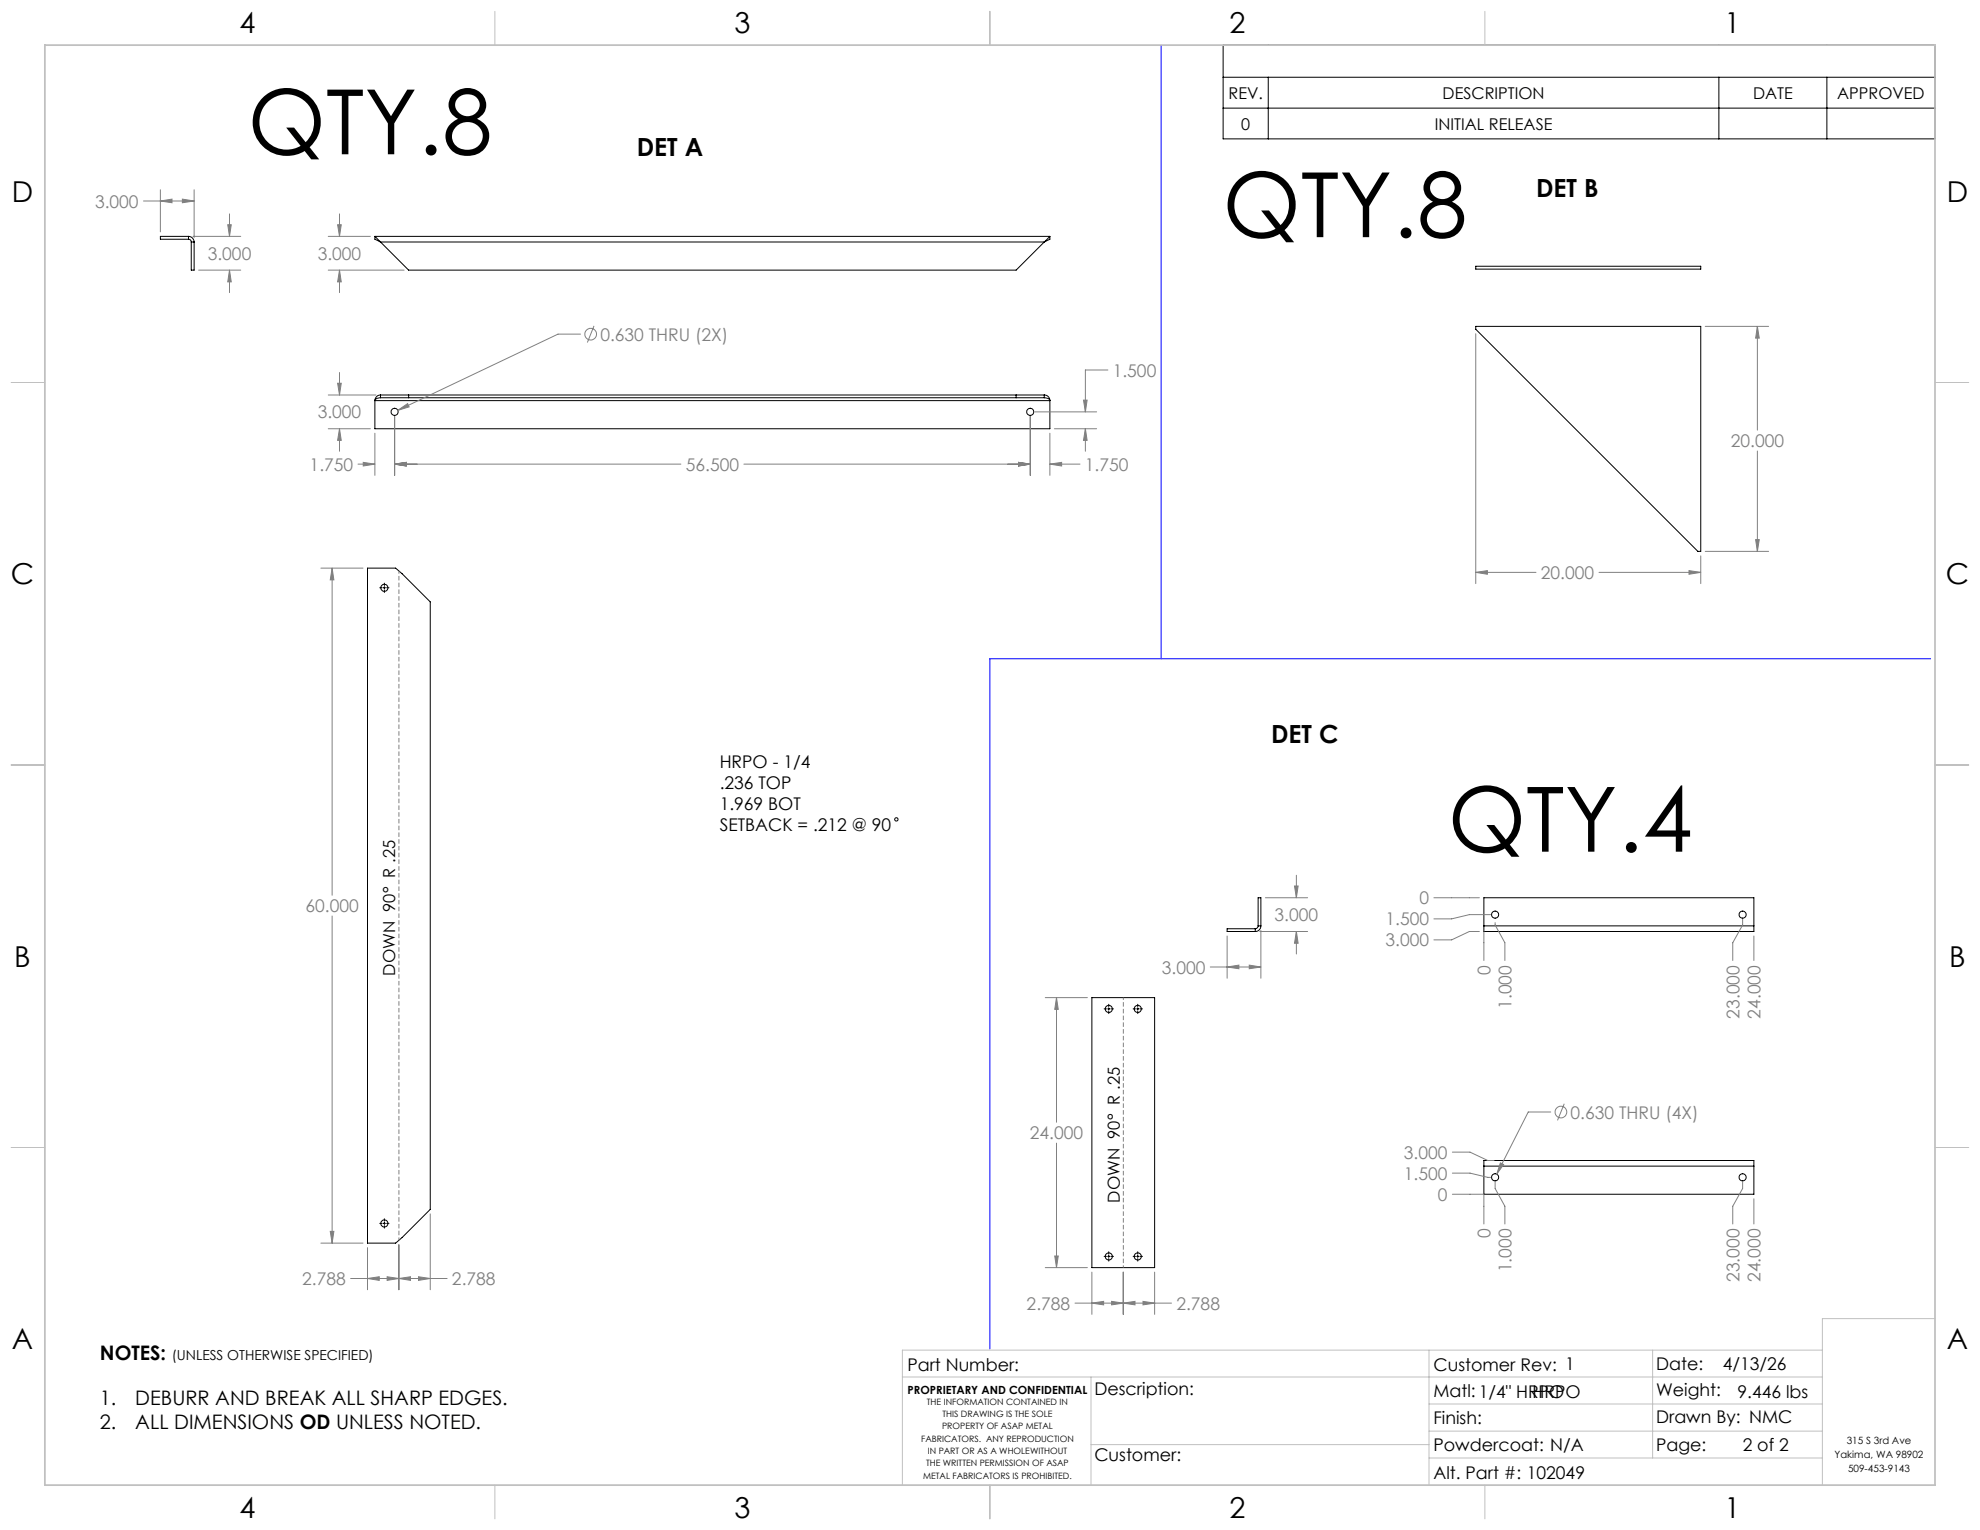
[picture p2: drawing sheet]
<svg xmlns="http://www.w3.org/2000/svg" width="559mm" height="432mm" viewBox="0 0 559 432" stroke-linecap="round" stroke-linejoin="round" font-family="sans-serif">
<g fill="none" stroke="#000" stroke-width=".28">
<path d="M345.2 12.7h200.9v26.5h-200.9zM345.2 21.8h200.9M345.2 30.5h200.9M357.9 21.8v17.4M485.1 21.8v17.4M515.6 21.8v17.4M53.2 67.5l.6 .2 .2 .6M53.2 66.7a1.63 1.63 0 0 1 1.6 1.6M53.2 66.7v.8M53.2 66.7h-7.9v.8h7.9M54 68.3h.8M54 68.3v7.9h.8v-7.9"/>
<path d="M105.8 66.7l1.6 1.6M105.8 66.7v.8l1.6 .8M105.8 66.7h190.5M107.4 68.3h187.3M107.4 68.3l7.9 7.9h171.5l7.9-7.9M296.3 66.7l-1.6 1.6M296.3 66.7v.8l-1.6 .8M416.5 75.1h63.5v.9h-63.5zM416.5 92.1h63.5v63.5h-.8l-62.7-62.7zM105.8 113v.1M105.8 113.1v7.9h190.5v-7.9M105.8 113.1h190.5"/>
<path d="M107.4 112.3l-1 .1-.6 .7M107.4 111.5a1.63 1.63 0 0 0-1.6 1.6M107.4 111.5h187.3M107.4 112.3h187.3M107.4 111.5v.8M115.3 111.5v.8M286.8 111.5v.8M294.7 111.5a1.57 1.57 0 0 1 1.6 1.6M294.7 112.3l1.3 .3 .3 .5M294.7 111.5v.8M103.7 160.3h8l1.8 1.6 7.9 8v171.4l-7.9 7.9-1.8 1.6h-8zM107.2 165.9h.6"/>
<path d="M108.2 165.9h.6M108.5 164.6v.6M108.5 165.6v.6M108.5 166.5v.7M109.1 165.9h.7M354.3 262.1v.8M354.3 262.1h-8v.8h8M355.1 261.3l-.2 .5-.6 .3M355.1 261.3h.7M355.1 261.3v-7.9h.7v7.9M355.8 261.3a1.56 1.56 0 0 1-1.5 1.6M418.8 261.3v1.6h76.2v-1.6"/>
<path d="M418.8 261.3h76.2M418.8 261.3v-7.9h76.2v7.9M308.2 281.6h17.7v76.2h-17.7zM311.6 284.7h.7M312.6 284.7h.6M312.9 283.4v.7M312.9 284.4v.6M312.9 285.4v.7M313.5 284.7h.8M319.8 284.7h.7M320.8 284.7h.6M321.1 283.4v.7"/>
<path d="M321.1 284.4v.6M321.1 285.4v.7M321.7 284.7h.7M418.8 329.1v-1.6h76.2v1.6M418.8 329.1v7.9h76.2v-7.9M418.8 329.1h76.2M107.2 345.3h.6M108.2 345.3h.6M108.5 344v.6M108.5 344.9v.7M108.5 345.9v.7M109.1 345.3h.7"/>
<path d="M311.6 354.6h.7M312.6 354.6h.6M312.9 353.3v.6M312.9 354.3v.6M312.9 355.2v.7M313.5 354.6h.8M319.8 354.6h.7M320.8 354.6h.6M321.1 353.3v.6M321.1 354.3v.6M321.1 355.2v.7M321.7 354.6h.7"/>
<circle cx="111.4" cy="116.2" r="1"/>
<circle cx="290.7" cy="116.2" r="1"/>
<circle cx="108.5" cy="165.9" r="1"/>
<circle cx="253" cy="231.3" r=".47"/>
<circle cx="421.9" cy="258.1" r=".99"/>
<circle cx="491.8" cy="258.1" r=".99"/>
<circle cx="312.9" cy="284.7" r="1"/>
<circle cx="321.1" cy="284.7" r="1"/>
<circle cx="421.9" cy="332.3" r="1"/>
<circle cx="491.8" cy="332.3" r="1"/>
<circle cx="108.5" cy="345.3" r="1"/>
<circle cx="312.9" cy="354.6" r="1"/>
<circle cx="321.1" cy="354.6" r="1"/>
</g>
<g fill="none" stroke="#808080" stroke-width=".28">
<path d="M40.5 56.7h14.3M45.3 56.7l3.2-.5v1zM45.3 53.6v11.8M51.5 56.2l3.3 .5-3.3 .5zM54.8 53.6v13.4M54.5 66.7h13.4M56.1 76.2h11.8M64.3 63.4h1l-.5 3.3zM64.8 76.2l.5 3.4h-1zM64.8 60.4v6.3M64.8 76.2v6.4M92.6 76.2h21.5"/>
<path d="M92.6 66.7h11.9M95.3 63.4h1l-.5 3.3zM95.8 76.2l.5 3.4h-1zM95.8 60.4v6.3M95.8 76.2v6.4M163.8 94.3h-6.3l-45.2 21.5M167.6 92l-1.8 4.7M416.5 94.2v70.5M481.3 92.1h17.8M496 92.1l.5 3.3h-1zM496 92.1v29.3M92.6 111.5h13.5"/>
<path d="M95.3 108.2h1l-.5 3.3zM95.8 105.1v6.4M111.4 117.5v16.7M112.3 115.8l2.7-1.9 .5 .9zM290.8 117.5v16.7M292 116.2h17.5M305.8 112.9h1l-.5 3.3zM312.7 104.4h-6.4v11.8M92.6 121h11.9M95.8 121l.5 3.3h-1zM95.8 121v6.4M101 131h4.8"/>
<path d="M102.5 130.5l3.3 .5-3.3 .5zM105.8 122.3v11.9M111.4 131l3.3-.5v1zM111.4 131h80.8M209.9 131h80.9M287.4 130.5l3.4 .5-3.4 .5zM296.3 131l3.3-.5v1zM296.3 131h8.5M296.3 122.3v11.9M297.6 121h11.9M306.3 121l.5 3.3h-1zM306.3 121v6.4"/>
<path d="M496 127.3v28.3M480 156.9v7.8M481.3 155.6h17.8M495.5 152.3h1l-.5 3.3zM90.6 160.3h11.8M93.7 160.3l.5 3.4h-1zM93.7 160.3v92.4M416.5 161.5l3.3-.5v1.1zM416.5 161.5h17M451.3 161.5h28.7M476.7 161l3.3 .5-3.3 .6zM93.7 258.5v92.3"/>
<path d="M357.1 253.4h11.9M365.3 250h1.1l-.5 3.4zM365.9 247v6.4M404.7 253.4h12.8M420.7 258.1h-6l-5 1.2h-5M491.8 259.4v1.7l-2.8 5v5M341.6 272.9h14.2M346.3 272.9l3.3-.5v1zM346.3 264.2v11.9M352.6 272.4l3.2 .5-3.2 .5zM355.5 262.9h13.5M355.8 262.6v13.5"/>
<path d="M365.9 262.9l.5 3.3h-1.1zM365.9 262.9v6.3M417.5 262.9h-2.8l-5 2.4h-5M418.8 262.9v8.2M422 260.4v.7l2.7 5v5M495 264.2v6.9M295 281.6h11.9M298.2 281.6l.5 3.3h-1zM298.2 281.6v35.1M437.7 313.8h-6.4l-8.9 17.6M441.5 311.5l-1.9 4.7M298.2 322.6v35.2"/>
<path d="M409.9 337h8.9v8.4M409.9 331.1h5l5 1.2h.8M409.9 325.2h5l5 2.3h1.8M422 333.6v1.8l2.7 5v5M423.4 328.2l1 .4-2 2.8zM491.8 333.6v1.8l-2.8 5v5M495 338.3v7.1M90.6 350.8h11.8M93.2 347.5h1l-.5 3.3zM103.7 352.1v11.9M112.6 351.3v12.7M121.4 342.6v21.4"/>
<path d="M295 357.8h11.9M297.7 354.5h1l-.5 3.3zM308.2 359v11.9M317 359v11.9M325.9 359v11.9M99 360.8h27.2M103.7 360.8l3.3-.5v1.1zM109.3 360.3l3.3 .5-3.3 .6zM112.6 360.8l3.3-.5v1.1zM118.1 360.3l3.3 .5-3.3 .6zM303.4 367.8h27.2M308.2 367.8l3.3-.5v1z"/>
<path d="M313.7 367.3l3.3 .5-3.3 .5zM317 367.8l3.3-.5v1zM322.6 367.3l3.3 .5-3.3 .5z"/>
<circle cx="166.7" cy="94.3" r="1.65"/>
<circle cx="440.5" cy="313.8" r="1.65"/>
</g>
<path d="M317 281.6v76.2" fill="none" stroke="#808080" stroke-width=".28" stroke-dasharray="1.3 .6" stroke-dashoffset=".6" stroke-linecap="butt"/>
<path d="M112.6 350v-188.9" fill="none" stroke="#808080" stroke-width=".28" stroke-dasharray="1.3 .6" stroke-dashoffset=".5" stroke-linecap="butt"/>
<g fill="none" stroke="#c0c0c0" stroke-width=".28">
<path d="M139.7 3.2v9.5M279.4 3.2v9.5M419.1 3.2v9.5M3.1 107.9h9.6M546.1 107.9h9.5M3.1 215.9h9.6M546.1 215.9h9.5M3.1 323.8h9.6M546.1 323.8h9.5M546.1 372.1h-31.8v47M254.7 388.6h259.6M307.9 388.6v30.5"/>
<path d="M403.3 381v38.1M403.3 396.2h111M466.4 381v30.5M514.3 381h-259.6v38.1M139.7 419.1v9.6M279.4 419.1v9.6M307.9 407.7h95.4M403.3 403.9h111M403.3 411.5h111M419.1 419.1v9.6"/>
</g>
<path d="M12.7 12.7h533.4v406.4h-533.4z" fill="none" stroke="#c0c0c0" stroke-width=".5"/>
<path d="M327.7 13v172.9M544.9 185.9h-265.5v194.8" fill="none" stroke="#00f" stroke-width=".28"/>
<g fill="#808080">
<path d="M346.3 272.9l3.3-.5v1zM352.6 272.4l3.2 .5-3.2 .5zM365.9 262.9l.5 3.3h-1.1zM365.3 250h1.1l-.5 3.4zM308.2 367.8l3.3-.5v1zM313.7 367.3l3.3 .5-3.3 .5zM317 367.8l3.3-.5v1zM322.6 367.3l3.3 .5-3.3 .5zM297.7 354.5h1l-.5 3.3zM298.2 281.6l.5 3.3h-1zM103.7 360.8l3.3-.5v1.1zM109.3 360.3l3.3 .5-3.3 .6zM112.6 360.8l3.3-.5v1.1zM118.1 360.3l3.3 .5-3.3 .6zM93.7 160.3l.5 3.4h-1zM93.2 347.5h1l-.5 3.3zM95.8 76.2l.5 3.4h-1zM95.3 63.4h1l-.5 3.3zM95.8 121l.5 3.3h-1zM95.3 108.2h1l-.5 3.3zM111.4 131l3.3-.5v1zM287.4 130.5l3.4 .5-3.4 .5zM102.5 130.5l3.3 .5-3.3 .5zM111.4 131l3.3-.5v1zM287.4 130.5l3.4 .5-3.4 .5zM296.3 131l3.3-.5v1zM112.3 115.8l3.2-1-.5-.9zM306.3 121l.5 3.3h-1zM305.8 112.9h1l-.5 3.3zM416.5 161.5l3.3-.5v1.1zM476.7 161l3.3 .5-3.3 .6zM496 92.1l.5 3.3h-1zM495.5 152.3h1l-.5 3.3z"/>
<path d="M423.4 328.2l-1 3.2 2-2.8zM64.3 63.4h1l-.5 3.3zM64.8 76.2l.5 3.4h-1zM51.5 56.2l3.3 .5-3.3 .5zM45.3 56.7l3.2-.5v1z"/>
</g>
<g font-size="25.4">
<text x="69.9" y="43.5">QTY.8</text>
<text x="345" y="66.9">QTY.8</text>
<text x="408.6" y="240.4">QTY.4</text>
</g>
<g font-size="8.1">
<text x="67.6" y="9.3">4</text>
<text x="207.3" y="9.3">3</text>
<text x="347" y="9.3">2</text>
<text x="486.7" y="9.3">1</text>
<text x="3.3" y="57">D</text>
<text x="549.4" y="57">D</text>
<text x="3" y="164.9">C</text>
<text x="549.1" y="164.9">C</text>
<text x="4" y="272.9">B</text>
<text x="550.1" y="272.9">B</text>
<text x="3.3" y="380.8">A</text>
<text x="549.4" y="380.8">A</text>
<text x="67.6" y="428.4">4</text>
<text x="207.3" y="428.4">3</text>
<text x="347" y="428.4">2</text>
<text x="486.7" y="428.4">1</text>
</g>
<g font-size="7.1">
<text x="179.7" y="43.9">DET A</text>
<text x="433.5" y="55.6">DET B</text>
<text x="358.7" y="209.7">DET C</text>
</g>
<g font-size="5.6">
<text x="28.2" y="383.9">NOTES:</text>
<text x="28.2" y="396.5">1.</text>
<text x="38.2" y="396.5">DEBURR AND BREAK ALL SHARP EDGES.</text>
<text x="28.2" y="403.2">2.</text>
<text x="38.2" y="403.2">ALL DIMENSIONS OD UNLESS NOTED.</text>
</g>
<g font-size="4.9" fill="#808080">
<text x="26.8" y="58.6">3.000</text>
<text x="58.6" y="73.3">3.000</text>
<text x="89.7" y="73.3">3.000</text>
<text x="169.4" y="96.2">0.630 THRU (2X)</text>
<text x="314" y="106.3">1.500</text>
<text x="89.7" y="118.1">3.000</text>
<text x="488.5" y="126.2">20.000</text>
<text x="87.4" y="132.8">1.750</text>
<text x="193.6" y="132.8">56.500</text>
<text x="306.2" y="132.8">1.750</text>
<text x="434.9" y="163.4">20.000</text>
<text x="86.2" y="257.4">60.000</text>
<text x="400.6" y="255.2">0</text>
<text x="359.7" y="260">3.000</text>
<text x="391" y="261.2">1.500</text>
<text x="391" y="267.1">3.000</text>
<text x="327.9" y="274.7">3.000</text>
<text x="420.7" y="275.2" transform="rotate(-90 420.7 275.2)">0</text>
<text x="426.6" y="284.7" transform="rotate(-90 426.6 284.7)">1.000</text>
<text x="490.9" y="287.5" transform="rotate(-90 490.9 287.5)">23.000</text>
<text x="496.9" y="287.5" transform="rotate(-90 496.9 287.5)">24.000</text>
<text x="443.3" y="315.7">0.630 THRU (4X)</text>
<text x="290.7" y="321.5">24.000</text>
<text x="396.2" y="327">3.000</text>
<text x="396.2" y="332.9">1.500</text>
<text x="405.8" y="338.9">0</text>
<text x="420.7" y="349.5" transform="rotate(-90 420.7 349.5)">0</text>
<text x="426.6" y="359.1" transform="rotate(-90 426.6 359.1)">1.000</text>
<text x="85.3" y="362.7">2.788</text>
<text x="127.6" y="362.7">2.788</text>
<text x="490.9" y="361.8" transform="rotate(-90 490.9 361.8)">23.000</text>
<text x="496.9" y="361.8" transform="rotate(-90 496.9 361.8)">24.000</text>
<text x="289.7" y="369.6">2.788</text>
<text x="332" y="369.6">2.788</text>
</g>
<g font-size="4.9">
<text x="203.1" y="216.7">HRPO - 1/4</text>
<text x="203.1" y="222.6">.236 TOP</text>
<text x="203.1" y="228.6">1.969 BOT</text>
<text x="203.1" y="234.5">SETBACK = .212 @ 90</text>
<text x="256.1" y="386.9">Part Number:</text>
<text x="404.6" y="386.8">Customer Rev: 1</text>
<text x="467.4" y="386.7">Date:</text>
<text x="486.2" y="386.7">4/13/26</text>
<text x="308.9" y="393.8">Description:</text>
<text x="404.6" y="394.3">Matl:1/4&quot; HRPO</text>
<text x="432.5" y="394.5">HRPO</text>
<text x="467.4" y="394">Weight:</text>
<text x="490.4" y="394.5">9.446 lbs</text>
<text x="404.6" y="401.9">Finish:</text>
<text x="467.4" y="401.7">Drawn By: NMC</text>
<text x="308.9" y="412.4">Customer:</text>
<text x="404.6" y="409.6">Powdercoat: N/A</text>
<text x="467.4" y="409.4">Page:</text>
<text x="491.8" y="409.6">2 of 2</text>
<text x="404.6" y="417.4">Alt. Part #: 102049</text>
</g>
<g font-size="4.7">
<text x="111.5" y="275.3" transform="rotate(-90 111.5 275.3)">DOWN 90° R .25</text>
<text x="316.1" y="339.4" transform="rotate(-90 316.1 339.4)">DOWN 90° R .25</text>
</g>
<g font-size="4.6">
<text x="346.7" y="27.9">REV.</text>
<text x="407.1" y="27.9">DESCRIPTION</text>
<text x="494.8" y="27.9">DATE</text>
<text x="518.5" y="27.9">APPROVED</text>
<text x="350.3" y="36.6">0</text>
<text x="404.9" y="36.6">INITIAL RELEASE</text>
</g>
<text font-size="3.9" x="48.5" y="383.9">(UNLESS OTHERWISE SPECIFIED)</text>
<text font-size="3.2" x="256.1" y="393.4">PROPRIETARY AND CONFIDENTIAL</text>
<g font-size="2.8">
<text x="521.2" y="407.7">315 S 3rd Ave</text>
<text x="517.8" y="411.5">Yakima, WA 98902</text>
<text x="521.6" y="415.3">509-453-9143</text>
</g>
<g font-size="2.5">
<text x="261.6" y="396.5">THE INFORMATION CONTAINED IN</text>
<text x="266" y="399.9">THIS DRAWING IS THE SOLE</text>
<text x="260" y="406.9">FABRICATORS. ANY REPRODUCTION</text>
<text x="265.9" y="403.4">PROPERTY OF ASAP METAL</text>
<text x="261.4" y="413.8">THE WRITTEN PERMISSION OF ASAP</text>
<text x="261.8" y="410.4">IN PART OR AS A WHOLEWITHOUT</text>
<text x="260.5" y="417.3">METAL FABRICATORS IS PROHIBITED.</text>
</g>
</svg>
